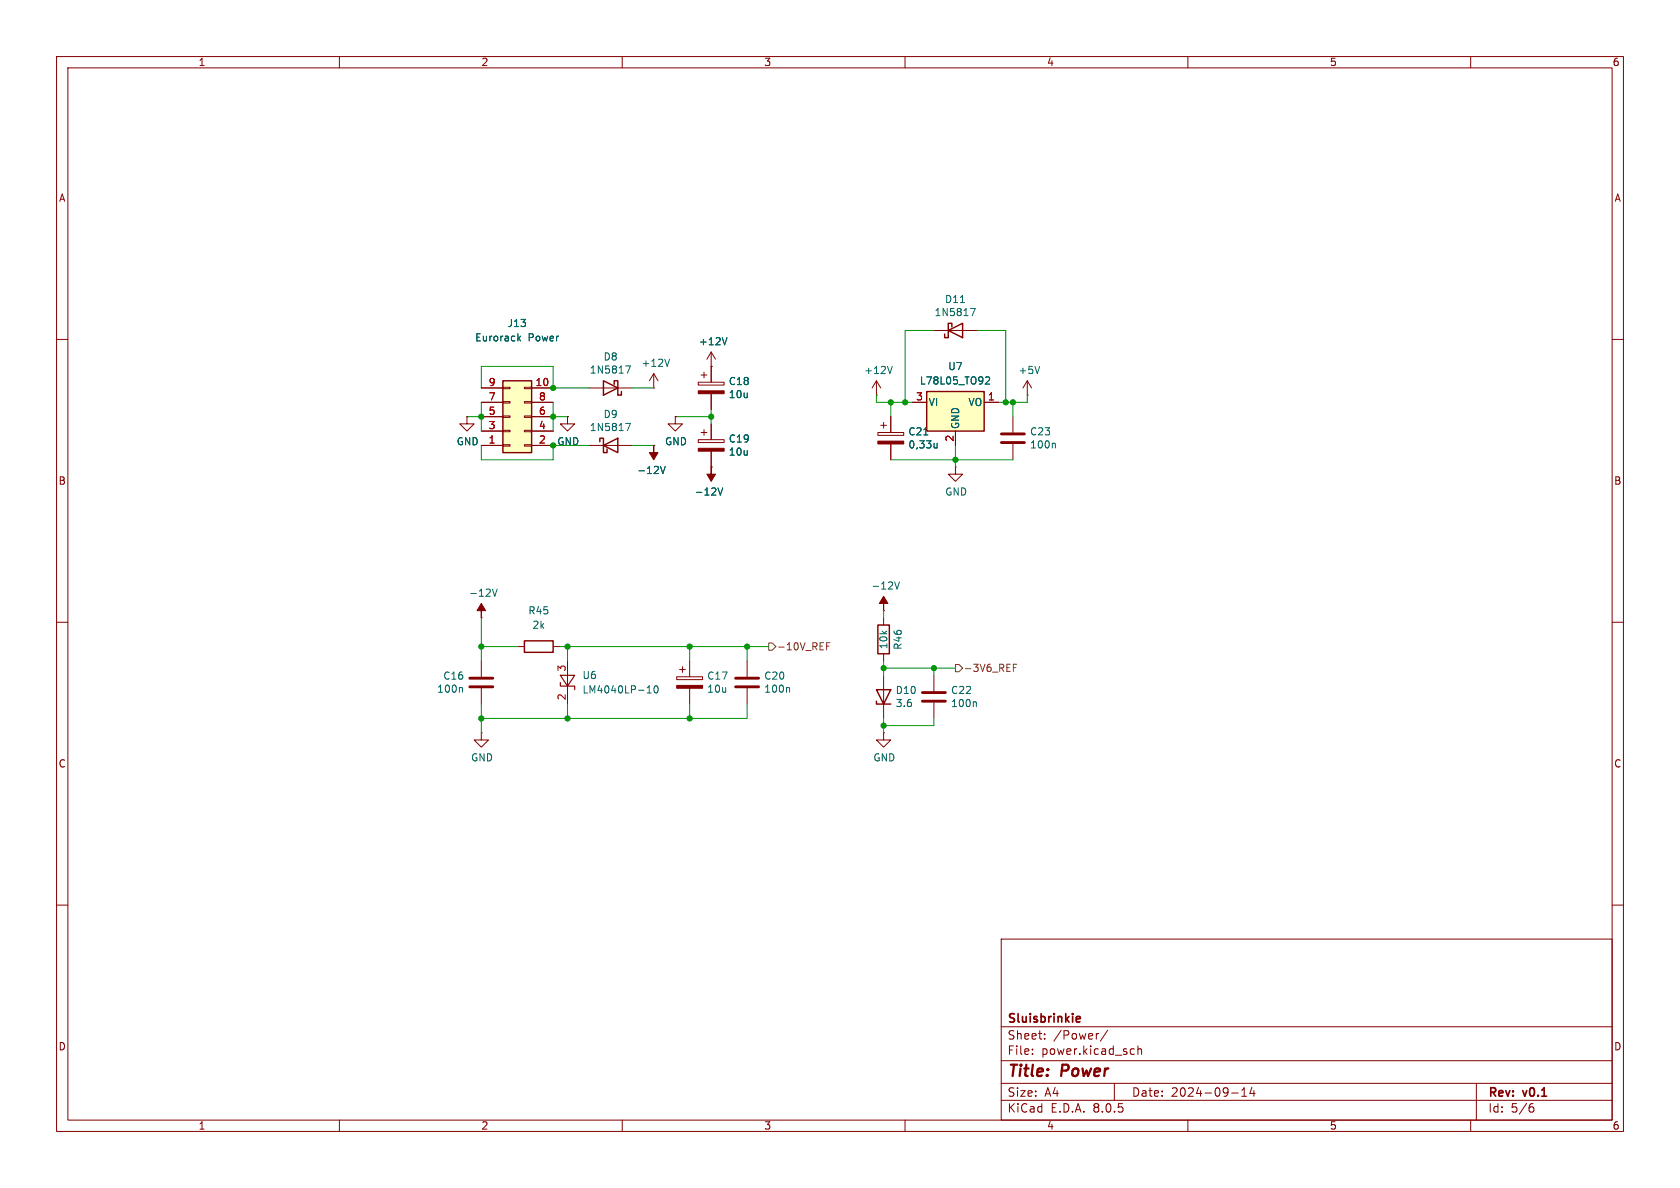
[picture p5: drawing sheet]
<svg xmlns="http://www.w3.org/2000/svg" width="297mm" height="210mm" viewBox="0 0 297 210" stroke-linecap="round" stroke-linejoin="round" font-family="sans-serif">
<g fill="none" stroke="#840000" stroke-width=".18">
<path d="M10 10h277v190h-277zM12 12h273v186h-273zM60 10v2M110 10v2M160 10v2M210 10v2M260 10v2M10 60h2M285 60h2M82.5 73.7v1.2h1.3l-1.3 1.3-1.2-1.3h1.2M82.5 73.7h.1M104.1 68.6h7.7"/>
<path d="M155.2 76.5h4.6v.5h-4.6zM155.7 75.2h1M156.2 74.7v1M157.5 73.7v2.8M157.5 78.5v2.8M179.1 73.7v2.8M179.1 78.5v2.8M181.6 69.9h.1M181.6 67.3l-.8 1.3M181.6 67.3v2.6M181.6 67.3l.8 1.3M10 110h2"/>
<path d="M85.1 116.8v2.8M132.1 116.8v2.8M285 110h2M85.1 129.5v1.3h1.3l-1.3 1.3-1.3-1.3h1.3M85.1 129.5h.1M85.1 121.7v2.8M132.1 121.7v2.8M10 160h2M285 160h2M177 166h108v32h-108zM60 198v2M110 198v2"/>
<path d="M160 198v2M177 194.5h108M177 191.5h108M177 187.5h108M177 181.5h108M182.5 186.3v.1M182.5 185.5v.1M184.7 183.6v.1M184.7 182.8v.1M194.2 182.7l-.2 .1M195.8 182.1l-1.3 2M197 191.5v3"/>
<path d="M200.1 185.4l.4 .1M200.5 186.3l-.4 .1M201.2 185.5l.2-.1 .3 .1 .1 .9M201.2 184.9v1.5M210 198v2M217.7 193.2h1.2M219.5 193.8h.9M219.5 192.7l.5-.4v1.5M221.3 192.2l-.3 1.1h.9M221.7 192.8v1M260 198v2M261 191.5v6.5"/>
<path d="M270.6 195.7h.3l.3 .3-.1 .5-.5 .1M271 195.1l-.4 .1"/>
</g>
<path d="M190.5 179.7l.4 .1 .1 .2-.7 .2M190.9 180.6l-.4 .1" fill="none" stroke="#840000" stroke-width=".3"/>
<path d="M155.2 78h4.6v.5h-4.6z" fill="#840000" stroke="#840000" stroke-width=".18"/>
<path d="M110.6 64.7h.9l-.6 1.3M163.3 76.9h.7M165.7 78.3v.9M165.7 79.1l-.4 .1M183.8 64.8l-.4 1.2M186.4 78.3l.2 .2v.7M81.6 121.5l.2 .2v.7M139.4 121.5l.2 .2v.7" fill="none" stroke="#006464" stroke-width=".18"/>
<path d="M106.7 67.3l2.5 1.3-2.5 1.3zM108.6 67.9v-.6h.6v2.6h.7v-.7" fill="none" stroke="#840000" stroke-width=".25"/>
<path d="M177 78.2h4.1M177 76.7h4.1M83.1 119.9h4M130 119.9h4.1M83.1 121.4h4M130 121.4h4.1" fill="none" stroke="#840000" stroke-width=".51"/>
<path d="M88.9 67.3h5.1v12.7h-5.1z" fill="#ffffc2"/>
<g fill="none" stroke="#840000" stroke-width=".18">
<path d="M165.1 58.4h7.6M85.1 78.7h3.8M85.1 68.6h3.8M85.1 76.2h3.8M85.1 73.7h3.8M85.1 71.1h3.8M88.9 68.5h1.3v.2h-1.3zM88.9 71h1.3v.2h-1.3zM88.9 73.5h1.3v.3h-1.3zM88.9 76.1h1.3v.2h-1.3zM88.9 78.6h1.3v.3h-1.3zM92.7 68.5h1.3v.2h-1.3z"/>
<path d="M92.7 71h1.3v.2h-1.3zM92.7 73.5h1.3v.3h-1.3zM92.7 76.1h1.3v.2h-1.3zM92.7 78.6h1.3v.3h-1.3zM94 78.7h3.8M94 68.6h3.8M94 76.2h3.8M94 73.7h3.8M94 71.1h3.8M154.9 69.9h.1M154.9 67.3l-.7 1.3M154.9 67.3v2.6"/>
<path d="M154.9 67.3l.8 1.3M168.9 82.6v1.2h1.3l-1.3 1.3-1.3-1.3h1.3M168.9 82.6h.1M156.2 119.4v7.6M165.1 119.4v2.8M165.1 124.2v2.8"/>
</g>
<path d="M167.6 58.4l2.6-1.2v2.5zM168.3 57.8v-.6h-.7v2.5h-.6v-.6M88.9 67.3h5.1v12.7h-5.1zM154.9 124v.5h2.6M154.9 121.9h2.6l-1.3 2.6z" fill="none" stroke="#840000" stroke-width=".25"/>
<path d="M91.7 59.8l.3 .5M92 59.4l-.4 .5M169.8 53.5h.7M171.6 54.5h.8l-.5 1.3M157.7 64.8l-.4 1.2M172.4 124.1l.2 .1v.7" fill="none" stroke="#006464" stroke-width=".18"/>
<path d="M163.1 124h4M163.1 122.4h4" fill="none" stroke="#840000" stroke-width=".51"/>
<path d="M163.8 69.2h10.2v7h-10.2z" fill="#ffffc2"/>
<path d="M106 78.1v-.6h.7v2.5h.6v-.6M106.7 78.7l2.5-1.2v2.5zM163.8 69.2h10.2v7h-10.2zM92.7 113.3h5.1v2h-5.1zM155.2 110.5h2v5.1h-2z" fill="none" stroke="#840000" stroke-width=".25"/>
<g fill="none" stroke="#840000" stroke-width=".18">
<path d="M82.5 73.7h.1M85.1 71.1h3.8M85.1 78.7h3.8M85.1 68.6h3.8M85.1 76.2h3.8M85.1 73.7h3.8M94 71.1h3.8M94 78.7h3.8M94 68.6h3.8M94 76.2h3.8M94 73.7h3.8M100.3 73.7v1.2h1.3l-1.3 1.3-1.2-1.3h1.2"/>
<path d="M100.3 73.7h.1M104.1 78.7h7.7M115.6 78.7h.1M115.6 68.6h.1M115.6 66l-.8 1.3M115.6 66v2.6M115.6 66l.7 1.3M119.4 73.7v1.2h1.2l-1.2 1.3-1.3-1.3h1.3M119.4 73.7h.1M123.4 77.7h4.6v.5h-4.6zM123.4 67.6h4.6v.5h-4.6zM124 76.5h1"/>
<path d="M124 66.3h1M124.5 65.8v1M124.5 75.9v1.1M125.7 64.8h.1M125.7 62.2l-.7 1.3M125.7 62.2v5.4M125.7 69.6v2.8M125.7 74.9v2.8M125.7 79.8v2.8M125.7 62.2l.8 1.3M157.5 73.7v2.8M157.5 78.5v2.8"/>
<path d="M161.3 71.1h2.5M168.9 76.2v2.5M174 71.1h2.5M125.7 82.6h.1M85.1 109.2h.1M91.4 114.3h1.3M97.8 114.3h1.3M100.3 116.8v7.7M119.6 119.6h4.6v.5h-4.6zM120.1 118.4h1.1M120.6 117.9v1M121.9 116.8v2.8"/>
<path d="M156.2 108h.1M156.2 109.2v1.3M156.2 115.6v1.2M121.9 121.7v2.8M156.2 129.5v1.3h1.3l-1.3 1.3-1.3-1.3h1.3M156.2 129.5h.1"/>
</g>
<g fill="none" stroke="#006464" stroke-width=".18">
<path d="M91.7 59.8l.3 .5M92 59.4l-.4 .5M128.5 59.7l-.4 1.3M110.6 74.8h.9l-.6 1.3M118.4 63.5l-.5 1.3M163.3 76.9h.7M165.7 78.3v.9M165.7 79.1l-.4 .1M174.3 66.7l.4-.1 .3 .4-.8 .9h.8M116.8 82.4l.4 1.3 .4-1.3M126.9 86.3l.4 1.2 .5-1.2M87 104.1l.5 1.3 .4-1.3"/>
<path d="M158.2 102.9l.4 1.2 .4-1.2M114.4 122.5h.7M114.5 121.5l.3-.3v1.3M115.7 121.4l.2-.2a.68 .68 0 0 1 .5 .7 .68 .68 0 0 1-.5 .6l-.2-.1-.1-.4z"/>
</g>
<g fill="#840000" stroke="#840000" stroke-width=".18">
<path d="M156.2 105.4l.8 1.3h-.8v1.3v-1.3h-.8z"/>
<path d="M115.6 78.7v1.3h.7l-.7 1.3-.8-1.3h.8z"/>
<path d="M123.4 79.2h4.6v.6h-4.6z"/>
<path d="M125.7 82.6v1.2h.8l-.8 1.3-.7-1.3h.7z"/>
<path d="M119.6 121.2h4.6v.5h-4.6z"/>
<path d="M85.1 106.7l.8 1.3h-.8v1.2v-1.2h-.8z"/>
<path d="M123.4 69.1h4.6v.5h-4.6z"/>
</g>
<path d="M99.1 119.4h2.5l-1.3 1.9zM99.1 120.7v.6h2.5v.6" fill="none" stroke="#840000" stroke-width=".2"/>
<path d="M135.9 113.7h.6l.7 .6-.7 .6h-.6zM146.1 114.2h.5M146.7 113.6h-.6v1.3M168.9 117.5h.6l.7 .6-.7 .6h-.6zM179.2 118h.4M179.8 117.4h-.6v1.3" fill="none" stroke="#725600" stroke-width=".18"/>
<g fill="none" stroke="#009600" stroke-width=".18">
<path d="M165.1 58.4h-5.1v12.7M172.7 58.4h5.1v12.7M82.5 73.7h2.6M85.1 68.6v-3.8h12.7v3.8h6.3M85.1 78.7v2.6h12.7v-2.6h6.3M85.1 71.1v5.1M97.8 71.1v5.1M97.8 73.7h2.5M111.8 78.7h3.8M111.8 68.6h3.8M119.4 73.7h6.3M125.7 72.4v2.5"/>
<path d="M154.9 69.9v1.2h6.4M157.5 71.1v2.6M168.9 78.7v3.9M179.1 71.1v2.6M181.6 69.9v1.2h-5.1M157.5 81.3h21.6M85.1 109.2v7.6M85.1 114.3h6.3M99.1 114.3h36.8M100.3 114.3v2.5M121.9 114.3v2.5M132.1 114.3v2.5"/>
<path d="M156.2 118.1h12.7M156.2 108v1.2M156.2 116.8v2.6M165.1 118.1v1.3M85.1 124.5v5M100.3 124.5v2.5M121.9 124.5v2.5M132.1 124.5v2.5h-47M156.2 127v2.5M165.1 127v1.3h-8.9"/>
</g>
<g fill="#009600" stroke="#009600" stroke-width=".18">
<circle cx="121.9" cy="127" r=".46"/>
<circle cx="85.1" cy="114.3" r=".46"/>
<circle cx="100.3" cy="114.3" r=".46"/>
<circle cx="100.3" cy="127" r=".46"/>
<circle cx="85.1" cy="127" r=".46"/>
<circle cx="121.9" cy="114.3" r=".46"/>
<circle cx="132.1" cy="114.3" r=".46"/>
<circle cx="157.5" cy="71.1" r=".46"/>
<circle cx="177.8" cy="71.1" r=".46"/>
<circle cx="179.1" cy="71.1" r=".46"/>
<circle cx="160" cy="71.1" r=".46"/>
<circle cx="168.9" cy="81.3" r=".46"/>
<circle cx="156.2" cy="118.1" r=".46"/>
<circle cx="156.2" cy="128.3" r=".46"/>
<circle cx="165.1" cy="118.1" r=".46"/>
<circle cx="97.8" cy="73.7" r=".46"/>
<circle cx="97.8" cy="78.7" r=".46"/>
<circle cx="97.8" cy="68.6" r=".46"/>
<circle cx="85.1" cy="73.7" r=".46"/>
<circle cx="125.7" cy="73.7" r=".46"/>
</g>
<g font-size="2.8" fill="#840000">
<text x="178" y="190.9">Title:</text>
<text x="187.7" y="190.9">Power</text>
</g>
<g font-size="2.1" fill="#840000">
<text x="178" y="184">Sheet:</text>
<text x="178" y="181.2">Sluisbrinkie</text>
<text x="186.2" y="184">/Power/</text>
<text x="178" y="186.7">File:</text>
<text x="184.1" y="186.7">power.kicad_sch</text>
<text x="178" y="196.9">KiCad</text>
<text x="178" y="194.1">Size:</text>
<text x="184.7" y="194.1">A4</text>
<text x="185.7" y="196.9">E.D.A.</text>
<text x="193.3" y="196.9">8.0.5</text>
<text x="200" y="194.1">Date:</text>
<text x="207" y="194.1">2024-09-14</text>
<text x="263" y="194.3">Rev:</text>
<text x="263" y="196.9">Id:</text>
<text x="267.1" y="196.9">5/6</text>
<text x="269.4" y="194.3">v0.1</text>
</g>
<g font-size="1.8" fill="#840000">
<text x="35" y="11.9">1</text>
<text x="85" y="11.9">2</text>
<text x="135" y="11.9">3</text>
<text x="185" y="11.9">4</text>
<text x="235" y="11.9">5</text>
<text x="285" y="11.9">6</text>
<text x="10.3" y="35.9">A</text>
<text x="285.3" y="35.9">A</text>
<text x="10.3" y="85.9">B</text>
<text x="285.3" y="85.9">B</text>
<text x="10.3" y="135.9">C</text>
<text x="285.3" y="135.9">C</text>
<text x="10.3" y="185.9">D</text>
<text x="285.3" y="185.9">D</text>
<text x="35" y="199.9">1</text>
<text x="85" y="199.9">2</text>
<text x="135" y="199.9">3</text>
<text x="185" y="199.9">4</text>
<text x="235" y="199.9">5</text>
<text x="285" y="199.9">6</text>
</g>
<g font-size="1.8" fill="#006464">
<text x="167" y="53.8">D11</text>
<text x="89.6" y="58">J13</text>
<text x="165.1" y="56.1">1N5817</text>
<text x="83.9" y="60.6">Eurorack</text>
<text x="93.4" y="60.6">Power</text>
<text x="106.6" y="63.9">D8</text>
<text x="113.3" y="65">+12V</text>
<text x="123.5" y="61.2">+12V</text>
<text x="167.5" y="65.6">U7</text>
<text x="104.2" y="66.2">1N5817</text>
<text x="128.7" y="68.3">C18</text>
<text x="128.7" y="70.6">10u</text>
<text x="152.7" y="66.3">+12V</text>
<text x="162.5" y="68.2">L78L05_TO92</text>
<text x="164.1" y="72">VI</text>
<text x="171.1" y="72">VO</text>
<text x="180" y="66.3">+5V</text>
<text x="104.2" y="76.4">1N5817</text>
<text x="106.6" y="74.1">D9</text>
<text x="160.5" y="77.2">C21</text>
<text x="169.8" y="75.9" transform="rotate(-90 169.8 75.9)">GND</text>
<text x="182" y="77.2">C23</text>
<text x="80.6" y="78.9">GND</text>
<text x="98.4" y="78.9">GND</text>
<text x="112.5" y="84">-12V</text>
<text x="117.5" y="78.9">GND</text>
<text x="128.7" y="78.4">C19</text>
<text x="128.7" y="80.7">10u</text>
<text x="160.5" y="79.5">0,33u</text>
<text x="182" y="79.5">100n</text>
<text x="122.7" y="87.8">-12V</text>
<text x="167" y="87.8">GND</text>
<text x="82.8" y="105.7">-12V</text>
<text x="153.9" y="104.4">-12V</text>
<text x="93.3" y="108.8">R45</text>
<text x="94" y="111.4">2k</text>
<text x="157.1" y="114.9" transform="rotate(-90 157.1 114.9)">10k</text>
<text x="159.6" y="115" transform="rotate(-90 159.6 115)">R46</text>
<text x="77.2" y="122.7">100n</text>
<text x="78.3" y="120.3">C16</text>
<text x="102.9" y="120.2">U6</text>
<text x="102.9" y="122.8">LM4040LP-10</text>
<text x="124.9" y="120.3">C17</text>
<text x="124.9" y="122.7">10u</text>
<text x="135" y="122.7">100n</text>
<text x="135" y="120.3">C20</text>
<text x="158.3" y="122.9">D10</text>
<text x="158.3" y="125.2">3.6</text>
<text x="168" y="125.2">100n</text>
<text x="168" y="122.9">C22</text>
<text x="83.2" y="134.8">GND</text>
<text x="154.3" y="134.8">GND</text>
</g>
<g font-size="1.8" fill="#a90000">
<text x="86.3" y="70.9">7</text>
<text x="86.3" y="68.3">9</text>
<text x="94.6" y="68.3">10</text>
<text x="95.2" y="70.9">8</text>
<text x="161.9" y="70.9">3</text>
<text x="174.6" y="70.9">1</text>
<text x="86.3" y="75.9">3</text>
<text x="86.3" y="73.4">5</text>
<text x="95.2" y="75.9">4</text>
<text x="95.2" y="73.4">6</text>
<text x="86.3" y="78.5">1</text>
<text x="95.2" y="78.5">2</text>
<text x="168.7" y="78.2" transform="rotate(-90 168.7 78.2)">2</text>
<text x="100.1" y="118.8" transform="rotate(-90 100.1 118.8)">3</text>
<text x="100.1" y="123.9" transform="rotate(-90 100.1 123.9)">2</text>
</g>
<g font-size="1.8" fill="#725600">
<text x="137.3" y="115.2">-10V_REF</text>
<text x="170.3" y="119">-3V6_REF</text>
</g>
</svg>
